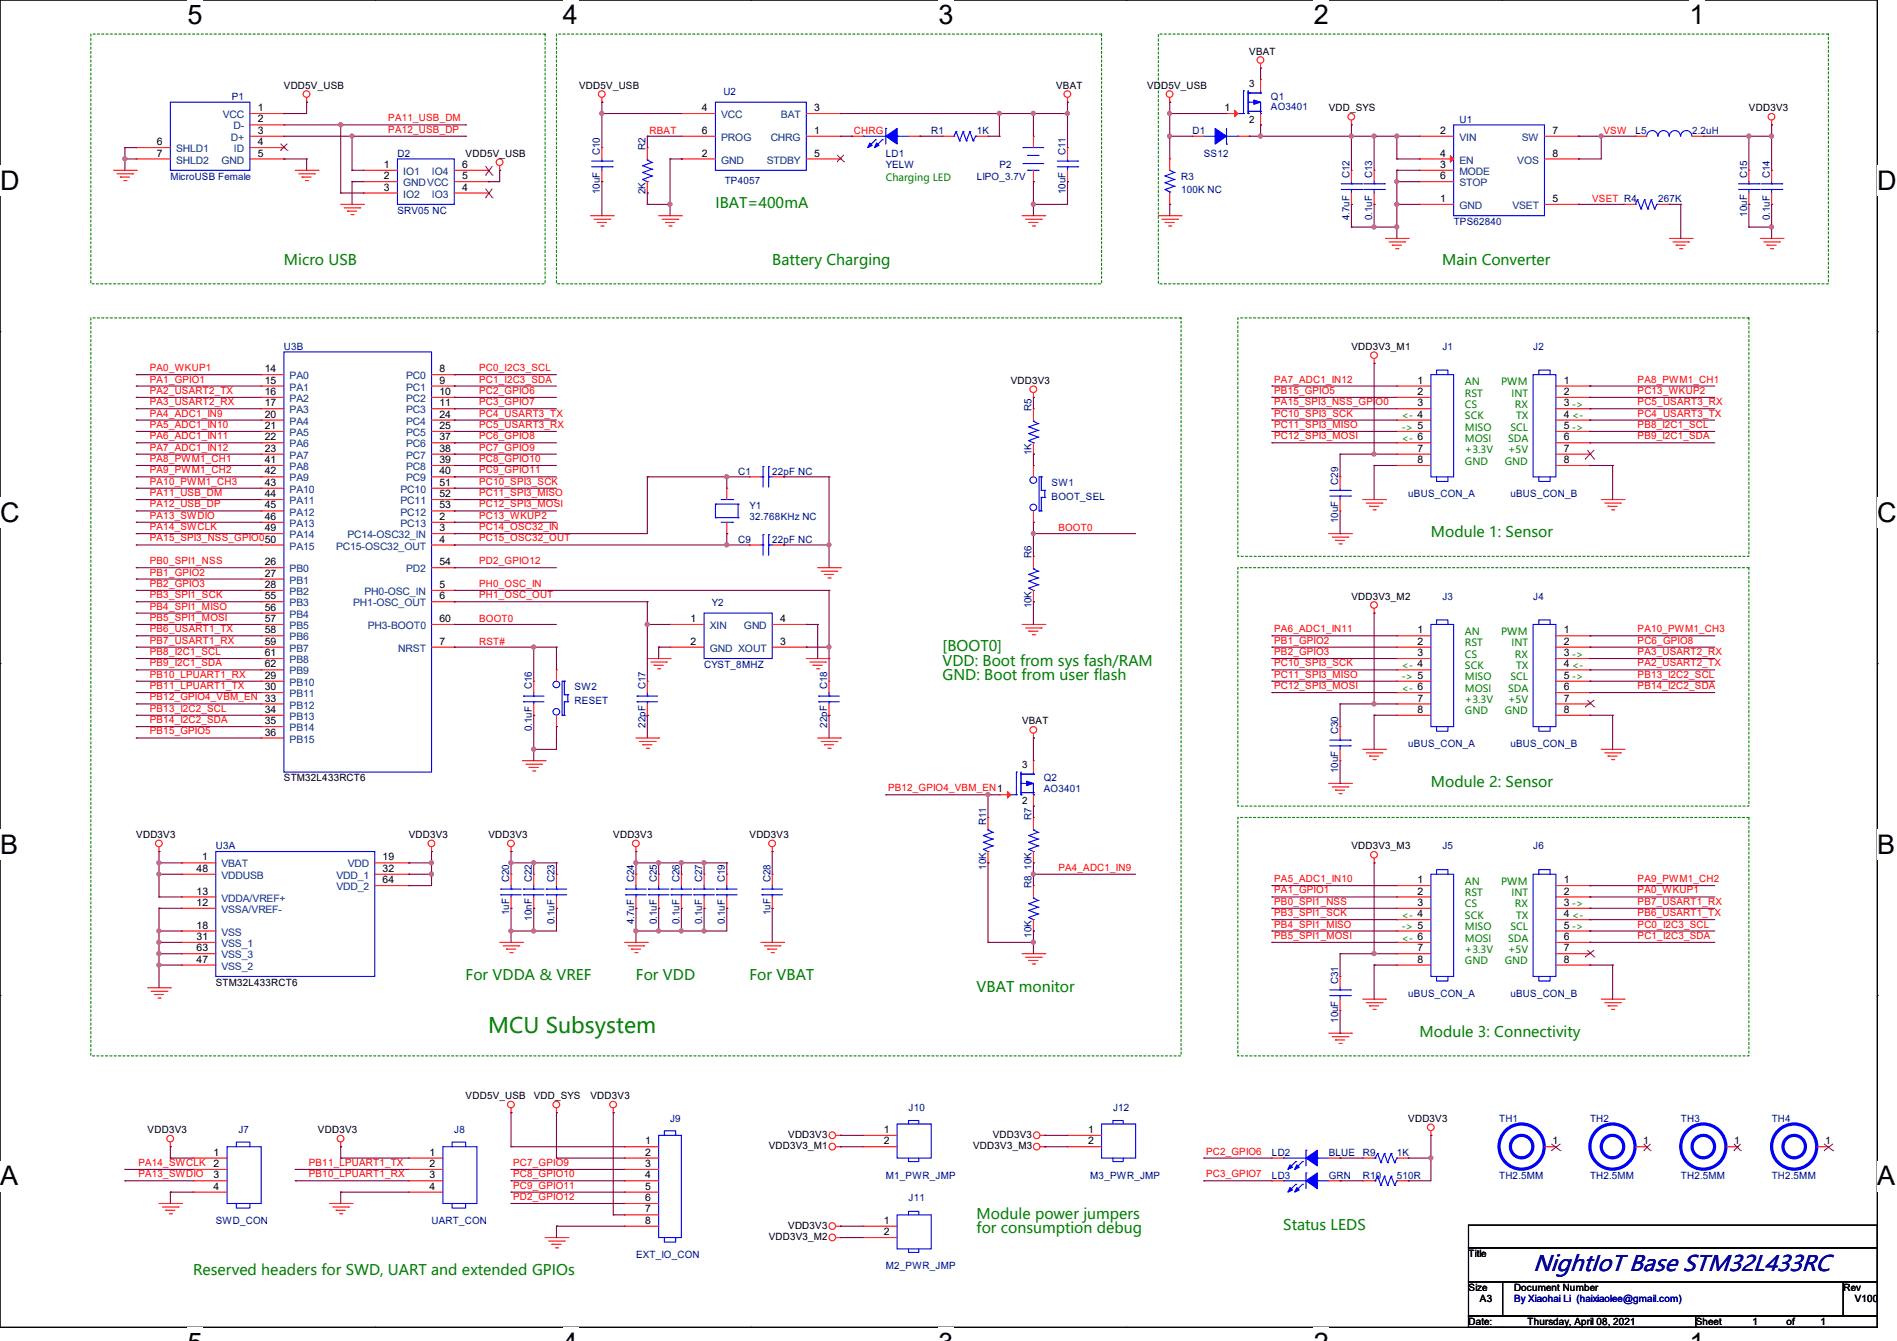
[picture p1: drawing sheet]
# OrCAD Capture schematic NightIoT_uBus_Base_L433_V100_SCH.DSN
size A3; title: NightIoT Base STM32L433RC; rev: V100; note: By Xiaohai Li  (haixiaolee@gmail.com)

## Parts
C1  22pF NC  [C0603]
C9  22pF NC  [C0603]
C10  10uF  [C0805]
C11  10uF  [C0805]
C12  4.7uF  [C0805]
C13  0.1uF  [C0603]
C14  0.1uF  [C0603]
C15  10uF  [C0805]
C16  0.1uF  [C0603]
C17  22pF  [C0603]
C18  22pF  [C0603]
C19  0.1uF  [C0603]
C20  1uF  [C0603]
C22  10nF  [C0603]
C23  0.1uF  [C0603]
C24  4.7uF  [C0603]
C25  0.1uF  [C0603]
C26  0.1uF  [C0603]
C27  0.1uF  [C0603]
C28  1uF  [C0603]
C29  10uF  [C0805]
C30  10uF  [C0805]
C31  10uF  [C0805]
D1  SS12  [SOD123]
D2  SRV05 NC  [SOT23-6]
J1  uBUS_CON_A  [SIP8]
J2  uBUS_CON_B  [SIP8]
J3  uBUS_CON_A  [SIP8]
J4  uBUS_CON_B  [SIP8]
J5  uBUS_CON_A  [SIP8]
J6  uBUS_CON_B  [SIP8]
J7  SWD_CON  [SIP4_2MM]
J8  UART_CON  [SIP4_2MM]
J9  EXT_IO_CON  [SIP8]
J10  M1_PWR_JMP  [SIP2]
J11  M2_PWR_JMP  [SIP2]
J12  M3_PWR_JMP  [SIP2]
L5  2.2uH  [CD43]
LD1  YELW  [LED0603]
LD2  BLUE  [LED0603]
LD3  GRN  [LED0603]
P1  MicroUSB Female  [USB_MICRO_F_SMT]
P2  LIPO_3.7V  [PH2-2AW]
Q1  AO3401  [SOT23]
Q2  AO3401  [SOT23]
R1  1K  [R0603]
R2  2K  [R0603]
R3  100K NC  [R0603]
R4  267K  [R0603]
R5  1K  [R0603]
R6  10K  [R0603]
R7  10K  [R0603]
R8  10K  [R0603]
R9  1K  [R0603]
R10  510R  [R0603]
R11  10K  [R0603]
SW1  BOOT_SEL  [SW_2P_SMT]
SW2  RESET  [SW_2P_SMT]
TH1  TH2.5MM  [HL2_5]
TH2  TH2.5MM  [HL2_5]
TH3  TH2.5MM  [HL2_5]
TH4  TH2.5MM  [HL2_5]
U1  TPS62840  [SON8]
U2  TP4057  [SOT23-6]
U3  Value  [LQFP64]  (sections A,B)
Y1  32.768KHz NC  [XTAL_32KHz]
Y2  CYST_8MHZ  [CYST_3225_4P]

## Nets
GND: C1.2 C9.2 C10.2 C11.2 C12.2 C13.2 C14.2 C15.2 C16.1 C17.1 C18.1 C19.1 C20.1 C22.1 C23.1 C24.1 C25.1 C26.1 C27.1 C28.1 C29.2 C30.2 C31.2 D2.2(GND) J1.8 J2.8 J3.8 J4.8 J5.8 J6.8 J7.4 J8.4 J9.8 P1.5(GND) P1.6(SHLD1) P1.7(SHLD2) P2.2(-) R2.2 R3.1 R4.1 R6.2 R8.2 R11.2 SW2.2 U1.1(GND) U1.3(MODE) U1.6(STOP) U2.2(GND) U3.12(VSSA/VREF-) U3.18(VSS) U3.31(VSS_1) U3.47(VSS_2) U3.63(VSS_3) Y2.2(GND) Y2.4(GND)
VBAT: C11.1 P2.1(+) Q1.3(DRAIN) Q2.3(DRAIN) R1.1 U2.3(BAT)
VDD3V3: C14.1 C15.1 C19.2 C20.2 C22.2 C23.2 C24.2 C25.2 C26.2 C27.2 C28.2 J7.1 J8.1 J9.7 J10.1 J11.1 J12.1 L5.2 R5.1 R9.2 R10.2 U3.1(VBAT) U3.13(VDDA/VREF+) U3.19(VDD) U3.32(VDD_1) U3.48(VDDUSB) U3.64(VDD_2)
VDD3V3_M1: C29.1 J1.7 J10.2
VDD3V3_M2: C30.1 J3.7 J11.2
VDD3V3_M3: C31.1 J5.7 J12.2
VDD5V_USB: C10.1 D1.1(A) D2.5(VCC) J9.1 P1.1(VCC) Q1.1(GATE) R3.2 U2.4(VCC)
VDD_SYS: C12.1 C13.1 D1.2(K) J9.2 Q1.2(SOURCE) U1.2(VIN) U1.4(EN)
BOOT0: R6.1 SW1.2 U3.60(PH3-BOOT0)
CHRG: LD1.2(CATHODE) U2.1(CHRG)
PA0_WKUP1: J6.2 U3.14(PA0)
PA1_GPIO1: J5.2 U3.15(PA1)
PA2_USART2_TX: J4.4 U3.16(PA2)
PA3_USART2_RX: J4.3 U3.17(PA3)
PA4_ADC1_IN9: R7.2 R8.1 U3.20(PA4)
PA5_ADC1_IN10: J5.1 U3.21(PA5)
PA6_ADC1_IN11: J3.1 U3.22(PA6)
PA7_ADC1_IN12: J1.1 U3.23(PA7)
PA8_PWM1_CH1: J2.1 U3.41(PA8)
PA9_PWM1_CH2: J6.1 U3.42(PA9)
PA10_PWM1_CH3: J4.1 U3.43(PA10)
PA11_USB_DM: D2.3(IO2) P1.2(D-) U3.44(PA11)
PA12_USB_DP: D2.1(IO1) P1.3(D+) U3.45(PA12)
PA13_SWDIO: J7.3 U3.46(PA13)
PA14_SWCLK: J7.2 U3.49(PA14)
PA15_SPI3_NSS_GPIO0: J1.3 U3.50(PA15)
PB0_SPI1_NSS: J5.3 U3.26(PB0)
PB1_GPIO2: J3.2 U3.27(PB1)
PB2_GPIO3: J3.3 U3.28(PB2)
PB3_SPI1_SCK: J5.4 U3.55(PB3)
PB4_SPI1_MISO: J5.5 U3.56(PB4)
PB5_SPI1_MOSI: J5.6 U3.57(PB5)
PB6_USART1_TX: J6.4 U3.58(PB6)
PB7_USART1_RX: J6.3 U3.59(PB7)
PB8_I2C1_SCL: J2.5 U3.61(PB8)
PB9_I2C1_SDA: J2.6 U3.62(PB9)
PB10_LPUART1_RX: J8.3 U3.29(PB10)
PB11_LPUART1_TX: J8.2 U3.30(PB11)
PB12_GPIO4_VBM_EN: Q2.1(GATE) R11.1 U3.33(PB12)
PB13_I2C2_SCL: J4.5 U3.34(PB13)
PB14_I2C2_SDA: J4.6 U3.35(PB14)
PB15_GPIO5: J1.2 U3.36(PB15)
PC0_I2C3_SCL: J6.5 U3.8(PC0)
PC1_I2C3_SDA: J6.6 U3.9(PC1)
PC2_GPIO6: LD2.2(CATHODE) U3.10(PC2)
PC3_GPIO7: LD3.2(CATHODE) U3.11(PC3)
PC4_USART3_TX: J2.4 U3.24(PC4)
PC5_USART3_RX: J2.3 U3.25(PC5)
PC6_GPIO8: J4.2 U3.37(PC6)
PC7_GPIO9: J9.3 U3.38(PC7)
PC8_GPIO10: J9.4 U3.39(PC8)
PC9_GPIO11: J9.5 U3.40(PC9)
PC10_SPI3_SCK: J1.4 J3.4 U3.51(PC10)
PC11_SPI3_MISO: J1.5 J3.5 U3.52(PC11)
PC12_SPI3_MOSI: J1.6 J3.6 U3.53(PC12)
PC13_WKUP2: J2.2 U3.2(PC13)
PC14_OSC32_IN: C1.1 U3.3(PC14-OSC32_IN) Y1.2
PC15_OSC32_OUT: C9.1 U3.4(PC15-OSC32_OUT) Y1.1
PD2_GPIO12: J9.6 U3.54(PD2)
PH0_OSC_IN: C18.2 U3.5(PH0-OSC_IN) Y2.3(XOUT)
PH1_OSC_OUT: C17.2 U3.6(PH1-OSC_OUT) Y2.1(XIN)
RBAT: R2.1 U2.6(PROG)
RST#: C16.2 SW2.1 U3.7(NRST)
VSET: R4.2 U1.5(VSET)
VSW: L5.1 U1.7(SW) U1.8(VOS)
N1573553: LD1.1(ANODE) R1.2
N1619883: LD2.1(ANODE) R9.1
N1619909: LD3.1(ANODE) R10.1
N1620865: R5.2 SW1.1
N1630159: Q2.2(SOURCE) R7.1

Not connected (* = marked no-connect by the designer): D2 4(IO3)* 6(IO4)*; J2 7*; J4 7*; J6 7*; P1 4(ID)*; TH1 1(TH)*; TH2 1(TH)*; TH3 1(TH)*; TH4 1(TH)*; U2 5(STDBY)*

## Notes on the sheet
- Charging LED
- IBAT=400mA
- Micro USB
- Battery Charging
- Main Converter
- AN
- PWM
- RST
- INT
- CS
- RX
- ->
- <-
- SCK
- TX
- <-
- ->
- MISO
- SCL
- ->
- <-
- MOSI
- SDA
- +3.3V
- GND
- GND
- +5V
- Module 1: Sensor
- AN
- PWM
- [BOOT0]
  VDD: Boot from sys fash/RAM
  GND: Boot from user flash
- RST
- INT
- CS
- RX
- ->
- ->
- <-
- MISO
- SCK
- SCL
- TX
- ->
- <-
- <-
- MOSI
- SDA
- +3.3V
- +5V
- GND
- GND
- Module 2: Sensor
- AN
- PWM
- CS
- RST
- INT
- RX
- ->
- <-
- SCK
- TX
- <-
- ->
- MISO
- SCL
- ->
- <-
- MOSI
- SDA
- +3.3V
- +5V
- GND
- GND
- For VDDA & VREF
- For VDD
- For VBAT
- VBAT monitor
- MCU Subsystem
- Module 3: Connectivity
- Module power jumpers
  for consumption debug
- Status LEDS
- Reserved headers for SWD, UART and extended GPIOs
